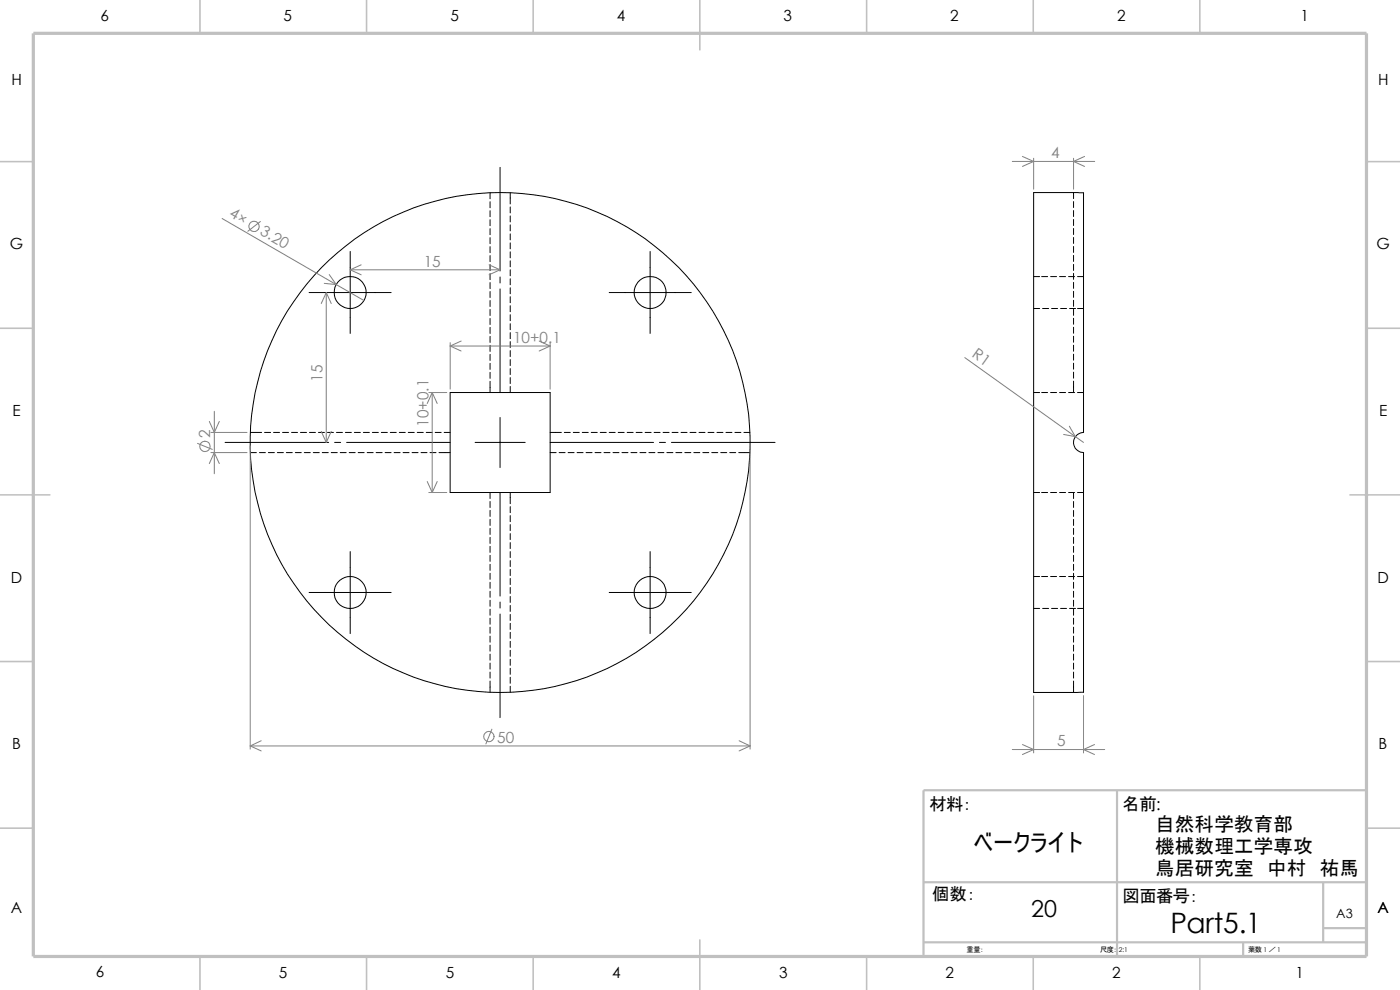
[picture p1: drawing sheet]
<svg xmlns="http://www.w3.org/2000/svg" width="297mm" height="210mm" viewBox="0 0 297 210" stroke-linecap="round" stroke-linejoin="round" font-family="sans-serif">
<g fill="none" stroke="#c0c0c0" stroke-width=".34">
<path d="M42.4 0v7.1M77.8 0v7.1M113.1 0v7.1M148.5 0v10.6M183.9 0v7.1M219.2 0v7.1M254.6 0v7.1M0 34.3h7.1M289.9 34.3h7.1M0 69.6h7.1M289.9 69.6h7.1M0 105h10.6"/>
<path d="M286.4 105h10.6M0 140.3h7.1M289.9 140.3h7.1M0 175.7h7.1M289.9 175.7h7.1M148.5 199.4v10.6M42.4 202.9v7.1M77.8 202.9v7.1M113.1 202.9v7.1M183.9 202.9v7.1M219.2 202.9v7.1M254.6 202.9v7.1"/>
</g>
<path d="M237 167.6v35.3M289.9 167.6h-94v35.3M195.9 187.2h94M195.9 199.9h94M263.7 199.9v3M280.7 196.9h9.2M280.7 187.2v12.7" fill="none" stroke="#c0c0c0" stroke-width=".47"/>
<path d="M7.1 7.1h282.8v195.8h-282.8z" fill="none" stroke="#c0c0c0" stroke-width=".68" stroke-linecap="butt"/>
<g fill="none" stroke="#000" stroke-width=".21">
<path d="M106.1 35.5v22M74.3 53.3v17.4M104 40.9v1.3M104 42.8v1.3M104 44.7v1.3M104 46.6v1.3M104 48.5v1.3M104 50.4v1.3M104 52.3v1.3M104 54.2v1.3M104 56.1v1.3M104 58v1.3"/>
<path d="M104 59.9v1.3M106.1 58.8v1.2M108.2 40.9v2.4M108.2 43.9v1.3M108.2 45.8v1.3M108.2 47.7v1.3M108.2 49.6v1.3M108.2 51.5v1.3M108.2 53.4v1.3M108.2 55.3v1.3M108.2 57.2v1.3M108.2 59.1v1.3"/>
<path d="M137.9 53.3v17.4M219.3 40.9h10.6v50.8a2.14 2.14 0 0 0-2.1 2.2 2.14 2.14 0 0 0 2.1 2.1v50.9h-10.6zM219.3 58.7h1.3M221 58.7h1.2M222.9 58.7h1.3M224.8 58.7h1.3M226.7 58.7h1.3M227.8 40.9v1.2M227.8 42.8v1.2M227.8 44.7v1.2M227.8 46.6v1.2M227.8 48.5v1.2"/>
<path d="M227.8 50.4v1.2M227.8 52.3v1.3M227.8 54.2v1.3M227.8 56.1v1.3M227.8 58v1.3M227.8 59.9v1.3M228.6 58.7h1.3M65.6 62.1h17.4M104 61.8v1.3M104 63.8v1.2M104 65.7v1.2M104 67.6v1.2"/>
<path d="M104 69.5v1.2M104 71.4v1.2M104 73.3v1.2M104 75.2v1.3M104 77.1v1.3M104 79v1.3M106.1 61.3v22M108.2 61v1.3M108.2 62.9v1.3M108.2 64.9v1.2M108.2 66.8v1.2M108.2 68.7v1.2"/>
<path d="M108.2 70.6v1.2M108.2 72.5v1.2M108.2 74.4v1.2M108.2 76.3v1.3M108.2 78.2v1.3M129.2 62.1h17.4M219.3 65.4h1.3M221.2 65.4h1.3M223.1 65.4h1.3M225 65.4h1.3M226.9 65.4h1.3M227.8 61.8v1.3"/>
<path d="M227.8 63.7v1.3M227.8 65.6v1.3M227.8 67.5v1.3M227.8 69.4v1.3M227.8 71.3v1.3M227.8 73.2v1.3M227.8 75.1v1.3M227.8 77v1.3M227.8 79v1.2M228.6 65.4h1.3M47.8 93.9h21.9M53.1 91.7h2.4"/>
<path d="M53.1 96h1.3M55 96h1.3M56.1 91.7h1.3M56.9 96h1.3M58 91.7h1.3M58.8 96h1.3M59.9 91.7h1.3M60.7 96h1.3M61.8 91.7h1.3M62.7 96h1.2M63.8 91.7h1.2M64.6 96h1.2"/>
<path d="M65.7 91.7h1.2M66.5 96h1.2M67.6 91.7h1.2M68.4 96h1.2M69.5 91.7h1.2M70.3 96h1.2M71 93.9h1.3M71.4 91.7h1.2M72.2 96h1.2M73.3 91.7h1.2M73.5 93.9h22M74.1 96h1.3"/>
<path d="M75.2 91.7h1.3M76 96h1.3M77.1 91.7h1.3M77.9 96h1.3M79 91.7h1.3M79.8 96h1.3M80.9 91.7h1.3M81.7 96h1.3M82.8 91.7h1.3M83.6 96h1.3M84.7 91.7h1.3M85.5 96h1.3"/>
<path d="M86.6 91.7h1.3M87.4 96h1.3M88.5 91.7h1.3M89.3 96h1.3M90.4 91.7h1.3M91.2 96h1.3M92.3 91.7h1.3M93.1 96h2.4M94.2 91.7h1.3M95.5 83.3h21.2v21.2h-21.2zM100.8 93.9h10.6M104 80.9v2.4"/>
<path d="M106.1 88.6v10.6M108.2 80.1v1.3M108.2 82v1.3M116.7 91.7h2.4M116.7 96h1.3M116.7 93.9h21.9M118.6 96h1.3M119.7 91.7h1.3M120.5 96h1.3M121.6 91.7h1.3M122.4 96h1.3M123.5 91.7h1.3"/>
<path d="M124.3 96h1.3M125.4 91.7h1.3M126.2 96h1.3M127.3 91.7h1.3M128.1 96h1.3M129.2 91.7h1.3M130 96h1.3M131.1 91.7h1.3M132 96h1.2M133.1 91.7h1.2M133.9 96h1.2M135 91.7h1.2"/>
<path d="M135.8 96h1.2M136.9 91.7h1.2M137.7 96h1.2M138.8 91.7h1.2M139.6 96h1.2M139.9 93.9h1.3M140.7 91.7h1.2M141.5 96h1.2M142.5 93.9h21.9M142.6 91.7h1.2M143.4 96h1.3M144.5 91.7h1.3"/>
<path d="M145.3 96h1.3M146.4 91.7h1.3M147.2 96h1.3M148.3 91.7h1.3M149.1 96h1.3M150.2 91.7h1.3M151 96h1.3M152.1 91.7h1.3M152.9 96h1.3M154 91.7h1.3M154.8 96h1.3M155.9 91.7h1.3"/>
<path d="M156.7 96h2.4M157.8 91.7h1.3M219.3 83.3h1.3M221 83.3h1.2M222.9 83.3h1.3M224.8 83.3h1.3M226.7 83.3h1.3M227.8 80.9v2.4M228.6 83.3h1.3M74.3 117v17.4M104 104.5v1.2M104 106.4v1.3"/>
<path d="M104 108.3v1.3M104 110.2v1.3M104 112.1v1.3M104 114v1.3M104 115.9v1.3M104 117.8v1.3M104 119.7v1.3M106.1 104.5v21.9M108.2 104.5v2.3M108.2 107.5v1.3M108.2 109.4v1.3M108.2 111.3v1.3"/>
<path d="M108.2 113.2v1.3M108.2 115.1v1.3M108.2 117v1.3M108.2 118.9v1.3M137.9 117v17.4M219.3 104.5h1.3M221 104.5h1.2M222.9 104.5h1.3M224.8 104.5h1.3M226.7 104.5h1.3M227.8 104.5v1.2M227.8 106.4v1.3"/>
<path d="M227.8 108.3v1.3M227.8 110.2v1.3M227.8 112.1v1.3M227.8 114v1.3M227.8 115.9v1.3M227.8 117.8v1.3M227.8 119.7v1.3M228.6 104.5h1.3M65.6 125.7h17.4M104 121.6v1.3M104 123.5v1.3M104 125.4v1.3"/>
<path d="M104 127.3v1.3M104 129.2v1.3M104 131.1v1.3M104 133.1v1.2M104 135v1.2M104 136.9v1.2M104 138.8v1.2M106.1 127.7v1.3M106.1 130.3v21.9M108.2 120.8v1.3M108.2 122.7v1.3M108.2 124.6v1.3"/>
<path d="M108.2 126.5v1.3M108.2 128.4v1.3M108.2 130.3v1.3M108.2 132.2v1.3M108.2 134.2v1.2M108.2 136.1v1.2M108.2 138v1.2M108.2 139.9v1.2M129.2 125.7h17.4M219.3 129.1h1.3M219.3 122.3h1.3M221 122.3h1.2"/>
<path d="M221.2 129.1h1.3M222.9 122.3h1.3M223.1 129.1h1.3M224.8 122.3h1.3M225 129.1h1.3M226.7 122.3h1.3M226.9 129.1h1.3M227.8 121.6v1.3M227.8 123.5v1.3M227.8 125.4v1.3M227.8 127.3v1.3M227.8 129.2v1.3"/>
<path d="M227.8 131.1v1.3M227.8 133.1v1.2M227.8 135v1.2M227.8 136.9v1.2M227.8 138.8v1.2M228.6 129.1h1.3M228.6 122.3h1.3M104 140.7v1.2M104 142.6v1.2M104 144.5v2.4M108.2 141.8v1.2M108.2 143.7v1.2"/>
<path d="M108.2 145.6v1.3M227.8 140.7v1.2M227.8 142.6v1.2M227.8 144.5v2.4"/>
<circle cx="74.3" cy="62.1" r="3.4"/>
<circle cx="137.9" cy="62.1" r="3.4"/>
<circle cx="106.1" cy="93.9" r="53"/>
<circle cx="74.3" cy="125.7" r="3.4"/>
<circle cx="137.9" cy="125.7" r="3.4"/>
</g>
<g fill="none" stroke="#808080" stroke-width=".21">
<path d="M214.8 34.2h17.4M216.9 33.2l2.4 1-2.4 1.1M219.3 33.6v6.5M227.8 33.6v6.5M230.1 33.2l-2.3 1 2.3 1.1M47.1 46.4l30.1 17.4M55.2 47l-2.6 2.1M69.8 58.3l1.5 2.1-2.5-.3M74.3 57.2h31.8M74.3 57.2l2.3 1.1M76.6 56.2l-2.3 1M103.8 56.2l2.3 1"/>
<path d="M106.1 57.2l-2.3 1.1M69.2 62.1l-1 2.3M69.2 62.1l1.1 2.3M69.2 62.1v31.8M95.5 73.4l2.3 1.1M95.5 72.7v9.8M95.5 73.4h21.2M97.8 72.3l-2.3 1.1M114.4 72.3l2.3 1.1M116.7 73.4l-2.3 1.1M116.7 72.7v9.8M204.7 75.9l23.4 16.7"/>
<path d="M41.9 94.1l3.1 1.2M44.4 89.4l1.1 2.3 1-2.3M44.4 98.3l1.1-2.3 1 2.3M44.7 91.7h7.7M44.7 96h7.7M45.5 87.2v13.3M53.1 94.6v64.3M68.2 91.5l1 2.4M70.3 91.5l-1.1 2.4M91 83.3h3.8M91.7 83.3l-1.1 2.3M91.7 83.3v21.2"/>
<path d="M91.7 83.3l1.1 2.3M159.1 94.6v64.3M225.6 92.2l2.5 .4M226.9 90.4l1.2 2.2M228.1 92.6l1.8 1.3M90.6 102.2l1.1 2.3M91 104.5h3.8M92.8 102.2l-1.1 2.3M53.1 158.2h106M53.1 158.2l2.3 1.1M55.4 157.1l-2.3 1.1M104.4 154.7l-1.3 3.1"/>
<path d="M156.8 157.1l2.3 1.1M159.1 158.2l-2.3 1.1M214.8 159h19.6M216.9 157.9l2.4 1.1-2.4 1.1M219.3 147.6v12.1M229.9 147.6v12.1M232.2 157.9l-2.3 1.1 2.3 1.1"/>
<circle cx="53.9" cy="48" r="1.1"/>
<circle cx="43.5" cy="94.7" r="1.1"/>
<circle cx="103.7" cy="156.2" r="1.09"/>
</g>
<text font-size="6" x="248.3" y="197.9">Part5.1</text>
<text font-size="5.2" x="206.5" y="180.5">ベークライト</text>
<text font-size="5" x="218.7" y="194.5">20</text>
<g font-size="4.1">
<text x="245.1" y="176.2">自然科学教育部</text>
<text x="245.1" y="185.6">鳥居研究室　中村　祐馬</text>
<text x="245.1" y="180.9">機械数理工学専攻</text>
</g>
<g font-size="3.7">
<text x="197.2" y="171.7">材料：</text>
<text x="238.2" y="171.7">名前:</text>
<text x="197.8" y="190.8">個数：</text>
<text x="238.2" y="191.3">図面番号：</text>
</g>
<g font-size="3.3">
<text x="21.3" y="4.4">6</text>
<text x="60.2" y="4.4">5</text>
<text x="95.5" y="4.4">5</text>
<text x="130.9" y="4.4">4</text>
<text x="166.2" y="4.4">3</text>
<text x="201.6" y="4.4">2</text>
<text x="237" y="4.4">2</text>
<text x="275.9" y="4.4">1</text>
<text x="2.4" y="18">H</text>
<text x="292.4" y="18">H</text>
<text x="2.1" y="52.9">G</text>
<text x="292" y="52.9">G</text>
<text x="2.6" y="88.2">E</text>
<text x="292.6" y="88.2">E</text>
<text x="2.3" y="123.6">D</text>
<text x="292.2" y="123.6">D</text>
<text x="2.6" y="159">B</text>
<text x="292.5" y="159">B</text>
<text x="2.3" y="193.8">A</text>
<text x="292.2" y="193.8">A</text>
<text x="20.3" y="207.3">6</text>
<text x="59.2" y="207.4">5</text>
<text x="94.6" y="207.4">5</text>
<text x="129.9" y="207.4">4</text>
<text x="165.3" y="207.4">3</text>
<text x="200.6" y="207.4">2</text>
<text x="236" y="207.4">2</text>
<text x="274.9" y="207.4">1</text>
</g>
<g font-size="3.3" fill="#808080">
<text x="223" y="33.6">4</text>
<text x="48.5" y="45.9" transform="rotate(30 48.5 45.9)">4×</text>
<text x="55" y="49.7" transform="rotate(30 55 49.7)">3.20</text>
<text x="89.9" y="56.6">15</text>
<text x="108.9" y="72.7">10+0.1</text>
<text x="206" y="75.5" transform="rotate(35 206 75.5)">R1</text>
<text x="68.4" y="81" transform="rotate(-90 68.4 81)">15</text>
<text x="44.6" y="92.9" transform="rotate(-90 44.6 92.9)">2</text>
<text x="90.9" y="90.5" transform="rotate(-90 90.9 90.5)">10+0.1</text>
<text x="105.5" y="157.5">50</text>
<text x="224.3" y="158.3">5</text>
</g>
<text font-size="2.7" x="283.5" y="194.8">A3</text>
<g font-size="1.5">
<text x="205.1" y="201.9">重量：</text>
<text x="233.4" y="201.9">尺度：</text>
<text x="264.8" y="201.9">葉数 1 ／ 1</text>
</g>
<text font-size="1.4" x="237.4" y="202">2:1</text>
</svg>
